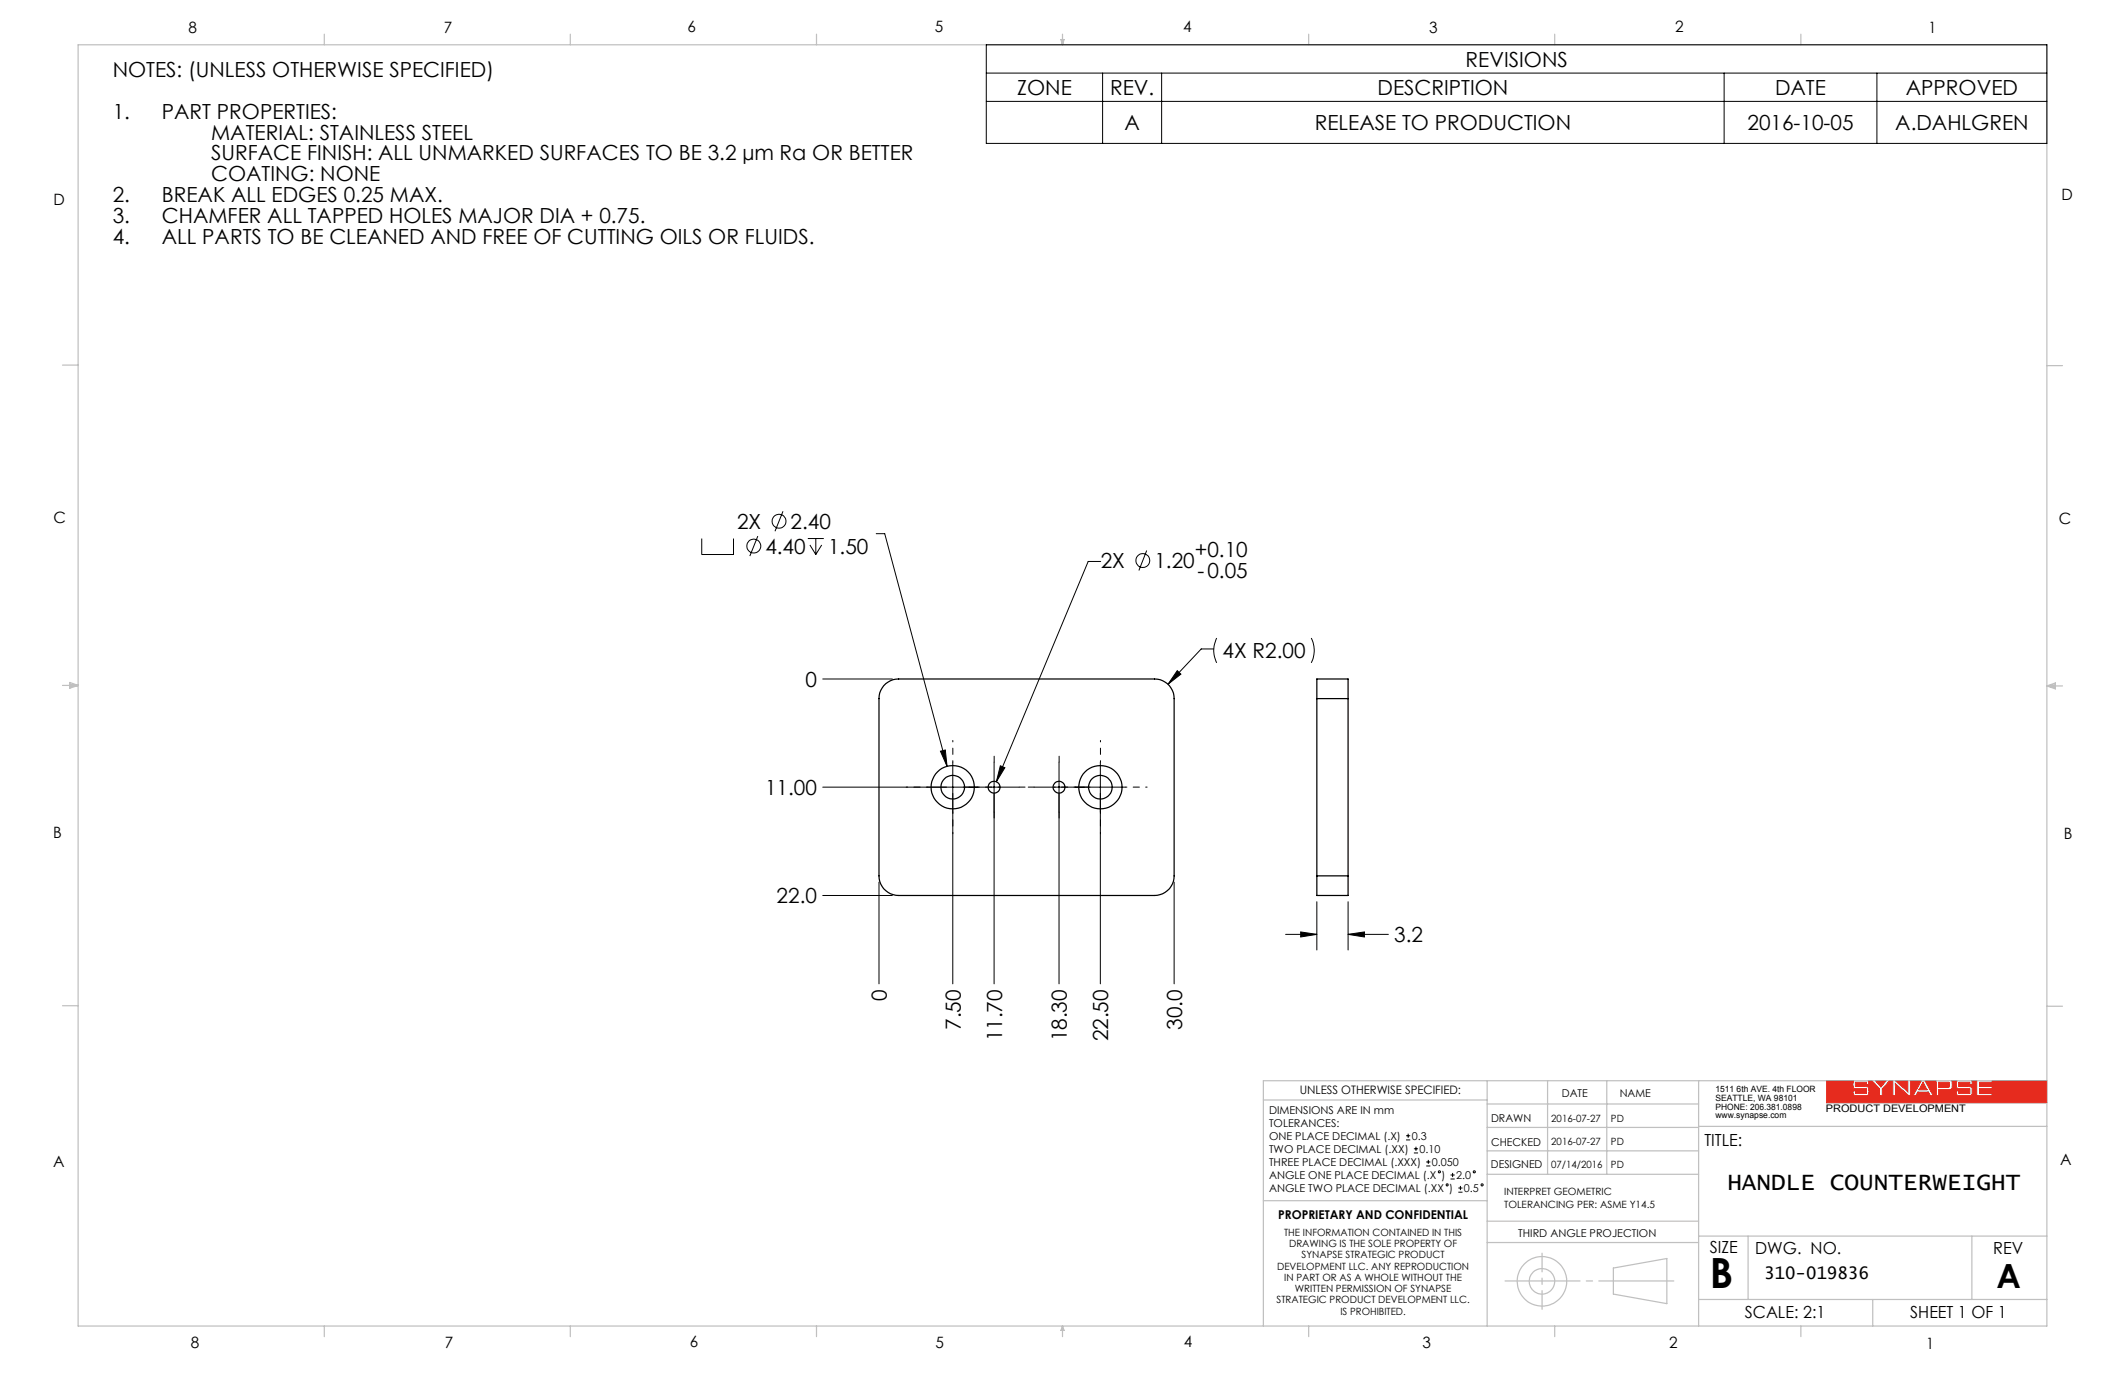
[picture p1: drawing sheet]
<svg xmlns="http://www.w3.org/2000/svg" width="432mm" height="279mm" viewBox="0 0 432 279" stroke-linecap="round" stroke-linejoin="round" font-family="sans-serif">
<g fill="none" stroke="#000" stroke-width=".2">
<path d="M285.7 231.6h.9M285.7 230.8h.9M286.1 230.4v.8M287.3 234.3h.8M287.3 233.4h.8M287.7 233v.9M289.8 236.9h.9M289.8 236.1h.9M290.2 235.7v.8M294.7 239.6h.9M294.7 238.8h.9M295.2 238.3v.9"/>
<path d="M296.3 242.3h.9M296.3 241.4h.9M296.8 241v.8"/>
<circle cx="292.5" cy="238.1" r=".22"/>
<circle cx="299.6" cy="238.1" r=".22"/>
<circle cx="294.1" cy="240.8" r=".22"/>
<circle cx="301.2" cy="240.8" r=".22"/>
</g>
<path d="M381.1 219.6h2.2l-1.1 1.3zM385.1 219.6h2.6v2.3zM390.8 219.9l.8 1.5h-1.7zM394 219.9h2l.1 .3v.6l-.3 .2h-1.8zM381.9 222.7v-1.4l-1.5-1.7h-.8l.2 .8h-.5v-.5h-2.3v.9h2.5a1.47 1.47 0 0 1 0 1.8 4.5 4.5 0 0 1-2.8-.1l-.2-.8h.5v.5h2.3v-.9l-2.5-.1-.2-.2-.1-.5 .2-.9h-5.5v4.5h44.7v-4.5h-11.1v.3h-2.6v.9h2.6v.4h-2.6v1h2.6v.5h-3.1M381.9 222.7h.1M381.9 222.7h.6v-1.4l1.5-1.7h.6v3.1M384.6 222.7h.6l-.1-2.5 2.8 2.5h.3v-3.1h2.2l-1.7 3.1h.6l.4-.8h2.1l.5 .8h.6l-1.7-3.1h2.2v3.1h.6v-1.3h2l.5-.1a1.8 1.8 0 0 0 0-1.7h1.2l-.2 .9 .1 .5 .2 .2 2.5 .1v.9h-2.3v-.5h-.5l.2 .8a4.5 4.5 0 0 0 2.8 .1 1.47 1.47 0 0 0 0-1.8h-2.5v-.9h2.3v.5h.5l-.2-.8h1.1v3.1M384.6 222.7h.1M401.7 222.7h.1" fill="none" stroke="#e62b1e" stroke-width=".2"/>
<g fill="none" stroke="#c0c0c0" stroke-width=".25">
<path d="M15.9 9.1h400v260.4h-400zM65.9 6.9v2.2M115.9 6.9v2.2M165.9 6.9v2.2M215.6 8h.6l-.3 1.1zM215.7 8l.2 1.1M215.9 6.9v2.2M216 8l-.1 1.1M265.9 6.9v2.2M315.9 6.9v2.2M365.9 6.9v2.2M12.7 74.2h3.2"/>
<path d="M415.9 74.3h3.2M12.7 139.3h3.2M14.2 139.1l1.7 .2M14.2 138.7l1.7 .6-1.7 .5zM15.9 139.3l-1.7 .3M415.9 139.4h3.2M415.9 139.4l1.8-.6v1.2zM415.9 139.4l1.8 .3M417.7 139.2l-1.8 .2M12.7 204.4h3.2M302.2 219.6v49.9M314.5 219.6v19"/>
<path d="M326.5 219.6v19M345.2 219.6v49.9M415.9 204.5h3.2M415.9 219.6h-159.2v49.9M256.7 223.5h45.5M302.2 233.9h43M302.2 229.1h43M302.2 224.3h43M302.2 238.6h43M345.2 228.9h70.7M256.7 244h45.5M302.2 248.1h43"/>
<path d="M302.2 252.5h43M327.8 257.7l10.9-2v9.2l-10.9-1.9zM345.2 251.2h70.7M355.2 251.2v12.9M400.7 251.2v12.9M65.9 269.5v2.1M115.9 269.5v2.1M165.9 269.5v2.1M215.9 269.5v2.1M215.9 269.5l.3 .8h-.6zM265.9 269.5v2.1M315.9 269.5v2.1"/>
<path d="M345.2 264.1h70.7M365.9 269.5v2.1M380.5 264.1v5.4"/>
<circle cx="313.3" cy="260.4" r="2.6"/>
<circle cx="313.3" cy="260.4" r="5"/>
</g>
<path d="M305.3 260.3h35.4" fill="none" stroke="#c0c0c0" stroke-width=".25" stroke-dasharray="15.2 1.3 1.3 1.3" stroke-dashoffset="-.5"/>
<path d="M313.3 266.1v-11.5" fill="none" stroke="#c0c0c0" stroke-width=".25" stroke-dasharray="15.2 1.3 1.3 1.3" stroke-dashoffset="11.4"/>
<path d="M371.2 219.6v4.5h44.7v-4.5h-11.1v.3h-2.6v.9h2.6v.4h-2.6v1h2.6v.5h-3.1v-3.1h-1.1l.2 .3v.5h-.5v-.5h-2.3v.9h2.3l.4 .2 .1 1.3-.5 .4h-2.3l-.3-.2-.2-.8h.5v.5h2.3v-.9l-2.6-.1-.2-.5v-.7l.2-.4h-1.2l.2 .3v1l-.3 .5h-2.4v1.3h-.6v-3.1h-2.2l1.7 3.1h-.6l-.5-.8h-2.1l-.4 .8h-.6l1.7-3.1h-2.2v3.1h-.3l-2.8-2.5 .1 2.5h-.6v-3.1h-.6l-1.5 1.7v1.4h-.6v-1.4l-1.5-1.7h-.8l.2 .3v.5h-.5v-.5h-2.3v.9h2.3l.4 .2 .1 1.2-.5 .5h-2.3l-.4-.3-.1-.7h.5v.5h2.3v-.9l-2.6-.1-.2-.4v-.9l.2-.3zM381.1 219.6l1.1 1.3 1.1-1.3zM385.1 219.6l2.6 2.3v-2.3zM390.8 219.9l-.9 1.5h1.7zM394 219.9v1.1l2.1-.1v-.8l-.1-.2z" fill-rule="evenodd" fill="#e62b1e"/>
<g fill="none" stroke="#000" stroke-width=".2">
<path d="M200.4 9.1h215.5v20h-215.5zM200.4 14.9h215.5M224 14.9v14.2M236 14.9v14.2M350.3 14.9v14.2M381.4 14.9v14.2M200.4 20.6h215.5M142.6 109.4v3.3h6.4v-3.3M154 108.9l-1.6 4.1M159.1 103.9l-1.6 4.1M164.1 109.4h3.3M164.6 110.7l1.2 2"/>
<path d="M165.8 109.4v3.3M167 110.7l-1.2 2M178 108.4h1.8l12.6 47.3M223.7 114.1h-2.6l-18.6 44.8M233 111.9l-1.6 4M167.2 138h14.1M239.2 136.3l.8 .7-2.7 2zM246.6 131.9h-2.5l-6.8 7.1M247.2 129.6a5.6 5.6 0 0 0 0 5.1M266.5 129.6a5.6 5.6 0 0 1 0 5.1M191.1 152.6l1-.2 .3 3.3zM193.6 154.9v45"/>
<path d="M202 154.9v45M203.3 155.6l.9 .4-1.7 2.9zM207.1 159.9h-39.9M210.1 159.9h18.6M215.2 154.9v45M223.6 154.9v45M178.6 179.2v20.7M238.6 179.2v20.7M167.2 182h14.1M261.2 189.9h6.4M264.3 189.4l3.3 .5-3.3 .5zM267.6 183.2v9.8"/>
<path d="M273.9 189.9l3.3-.5v1zM273.9 183.2v9.8M273.9 189.9h8.2"/>
<circle cx="153.2" cy="111" r="1.41"/>
<circle cx="158.3" cy="105.9" r="1.4"/>
<circle cx="232.2" cy="113.9" r="1.42"/>
</g>
<path d="M188.5 159.9h-4.4M193.6 154.9v-4.4M198.7 159.9h4.4M218.5 159.9h-4.4M223.6 154.9v-4.4M228.7 159.9h4.4M193.6 165v4.4M223.6 165v4.4" fill="none" stroke="#000" stroke-width=".2" stroke-dasharray="15.2 1.3 1.3 1.3" stroke-dashoffset="14.9"/>
<path d="M196.9 159.9h-1.2M202 154.9v-1.2M207.1 159.9h1.2M210.1 159.9h-1.2M215.2 154.9v-1.2M220.3 159.9h1.2M202 165v1.2M215.2 165v1.2" fill="none" stroke="#000" stroke-width=".2" stroke-dasharray="15.2 1.3 1.3 1.3"/>
<path d="M191.1 152.6l1.3 3.1-.3-3.3zM203.3 155.6l-.8 3.3 1.7-2.9zM239.2 136.3l-1.9 2.7 2.7-2zM273.9 189.9l3.3-.5v1zM264.3 189.4l3.3 .5-3.3 .5z" fill="#000"/>
<g fill="none" stroke="#000" stroke-width=".25">
<path d="M180 138.9a4 4 0 0 1 2.6-.9h52a3.9 3.9 0 0 1 4 4v36a3.9 3.9 0 0 1-4 4h-52a4 4 0 0 1-4-4v-36a4 4 0 0 1 1.4-3.1zM267.6 142v-4h6.3v4M267.6 142h6.3M267.6 142v36M273.9 142v36M267.6 178v4h6.3v-4M267.6 178h6.3"/>
<circle cx="193.6" cy="159.9" r="4.4"/>
<circle cx="193.6" cy="160" r="2.4"/>
<circle cx="202" cy="159.9" r="1.2"/>
<circle cx="215.2" cy="160" r="1.2"/>
<circle cx="223.6" cy="160" r="2.39"/>
<circle cx="223.6" cy="159.9" r="4.4"/>
</g>
<text font-size="8.5" x="347.4" y="261.8">B</text>
<text font-size="6.8" x="405.7" y="261.8">A</text>
<text font-size="4.9" x="351" y="241.8">HANDLE COUNTERWEIGHT</text>
<g font-size="4.2">
<text x="22.9" y="15.7">NOTES: (UNLESS OTHERWISE SPECIFIED)</text>
<text x="297.8" y="13.6">REVISIONS</text>
<text x="206.7" y="19.3">ZONE</text>
<text x="225.6" y="19.3">REV.</text>
<text x="279.9" y="19.3">DESCRIPTION</text>
<text x="360.7" y="19.3">DATE</text>
<text x="387.3" y="19.3">APPROVED</text>
<text x="22.9" y="24.1">1.</text>
<text x="32.9" y="24.1">PART PROPERTIES:</text>
<text x="42.9" y="28.4">MATERIAL: STAINLESS STEEL</text>
<text x="228.5" y="26.5">A</text>
<text x="267.2" y="26.5">RELEASE TO PRODUCTION</text>
<text x="355.1" y="26.5">2016-10-05</text>
<text x="385.1" y="26.5">A.DAHLGREN</text>
<text x="42.9" y="32.6">SURFACE FINISH: ALL UNMARKED SURFACES TO BE 3.2 µm Ra OR BETTER</text>
<text x="22.9" y="41.1">2.</text>
<text x="32.9" y="41.1">BREAK ALL EDGES 0.25 MAX.</text>
<text x="42.9" y="36.8">COATING: NONE</text>
<text x="22.9" y="45.3">3.</text>
<text x="32.9" y="45.3">CHAMFER ALL TAPPED HOLES MAJOR DIA + 0.75.</text>
<text x="22.9" y="49.5">4.</text>
<text x="32.9" y="49.5">ALL PARTS TO BE CLEANED AND FREE OF CUTTING OILS OR FLUIDS.</text>
<text x="149.8" y="107.5">2X</text>
<text x="160.7" y="107.5">2.40</text>
<text x="155.5" y="112.5">4.40</text>
<text x="168.3" y="112.5">1.50</text>
<text x="242.8" y="113.1">+0.10</text>
<text x="223.7" y="115.5">2X</text>
<text x="234.6" y="115.5">1.20</text>
<text x="243.4" y="117.4">-0.05</text>
<text x="248.4" y="133.8">4X R2.00</text>
<text x="163.7" y="139.5">0</text>
<text x="155.5" y="161.5">11.00</text>
<text x="157.8" y="183.5">22.0</text>
<text x="283.3" y="191.5">3.2</text>
<text x="180.2" y="203.4" transform="rotate(-90 180.2 203.4)">0</text>
<text x="195.2" y="209.3" transform="rotate(-90 195.2 209.3)">7.50</text>
<text x="240.2" y="209.3" transform="rotate(-90 240.2 209.3)">30.0</text>
<text x="203.6" y="211.6" transform="rotate(-90 203.6 211.6)">11.70</text>
<text x="216.8" y="211.6" transform="rotate(-90 216.8 211.6)">18.30</text>
<text x="225.2" y="211.6" transform="rotate(-90 225.2 211.6)">22.50</text>
</g>
<text font-size="3.5" x="358.5" y="259.9">310-019836</text>
<g font-size="3.4">
<text x="346.3" y="232.8">TITLE:</text>
<text x="347.4" y="254.6">SIZE</text>
<text x="356.6" y="254.8">DWG. NO.</text>
<text x="405" y="254.9">REV</text>
<text x="354.6" y="267.8">SCALE: 2:1</text>
<text x="388.2" y="267.8">SHEET 1 OF 1</text>
</g>
<g font-size="3.2">
<text x="38.3" y="6.7">8</text>
<text x="90.2" y="6.7">7</text>
<text x="139.7" y="6.5">6</text>
<text x="190" y="6.5">5</text>
<text x="240.4" y="6.5">4</text>
<text x="290.4" y="6.7">3</text>
<text x="340.4" y="6.5">2</text>
<text x="391.9" y="6.7">1</text>
<text x="10.9" y="41.6">D</text>
<text x="418.9" y="40.7">D</text>
<text x="10.9" y="106.3">C</text>
<text x="418.4" y="106.4">C</text>
<text x="10.8" y="170.2">B</text>
<text x="419.4" y="170.6">B</text>
<text x="10.8" y="237.2">A</text>
<text x="418.6" y="236.8">A</text>
<text x="38.8" y="273.8">8</text>
<text x="90.4" y="273.8">7</text>
<text x="140.2" y="273.8">6</text>
<text x="190.1" y="273.9">5</text>
<text x="240.5" y="273.8">4</text>
<text x="289" y="273.9">3</text>
<text x="339.1" y="273.8">2</text>
<text x="391.4" y="274.1">1</text>
</g>
<text font-size="2.5" x="259.7" y="247.8">PROPRIETARY AND CONFIDENTIAL</text>
<text font-size="2.4" x="264.1" y="222.4">UNLESS OTHERWISE SPECIFIED:</text>
<g font-size="2.2">
<text x="257.9" y="226.3">DIMENSIONS ARE IN mm</text>
<text x="317.4" y="223">DATE</text>
<text x="329.1" y="222.9">NAME</text>
<text x="257.9" y="229">TOLERANCES:</text>
<text x="257.9" y="231.6">ONE PLACE DECIMAL (.X)</text>
<text x="286.9" y="231.6">0.3</text>
<text x="303" y="228.1">DRAWN</text>
<text x="303" y="232.8">CHECKED</text>
<text x="257.9" y="234.3">TWO PLACE DECIMAL (.XX)</text>
<text x="257.9" y="239.6">ANGLE ONE PLACE DECIMAL (.X )</text>
<text x="257.9" y="236.9">THREE PLACE DECIMAL (.XXX)</text>
<text x="288.4" y="234.3">0.10</text>
<text x="291" y="236.9">0.050</text>
<text x="295.9" y="239.6">2.0</text>
<text x="302.9" y="237.4">DESIGNED</text>
<text x="257.9" y="242.2">ANGLE TWO PLACE DECIMAL (.XX )</text>
<text x="297.5" y="242.2">0.5</text>
<text x="308.5" y="251.3">THIRD ANGLE PROJECTION</text>
</g>
<text font-size="2.1" x="371" y="226">PRODUCT DEVELOPMENT</text>
<g font-size="2">
<text x="315.2" y="228">2016-07-27</text>
<text x="327.3" y="228">PD</text>
<text x="315.2" y="232.7">2016-07-27</text>
<text x="327.3" y="232.7">PD</text>
<text x="315.2" y="237.3">07/14/2016</text>
<text x="327.3" y="237.3">PD</text>
<text x="305.6" y="242.9">INTERPRET GEOMETRIC</text>
<text x="305.6" y="245.4">TOLERANCING PER: ASME Y14.5</text>
<text x="260.9" y="251.1">THE INFORMATION CONTAINED IN THIS</text>
<text x="259.5" y="258">DEVELOPMENT LLC. ANY REPRODUCTION</text>
<text x="261.9" y="253.4">DRAWING IS THE SOLE PROPERTY OF</text>
<text x="264.5" y="255.7">SYNAPSE STRATEGIC PRODUCT</text>
<text x="261" y="260.3">IN PART OR AS A WHOLE WITHOUT THE</text>
<text x="263.1" y="262.5">WRITTEN PERMISSION OF SYNAPSE</text>
<text x="259.4" y="264.8">STRATEGIC PRODUCT DEVELOPMENT LLC.</text>
<text x="272.4" y="267.1">IS PROHIBITED.</text>
</g>
<g font-size="1.8">
<text x="348.6" y="222">1511 6th AVE. 4th FLOOR</text>
<text x="348.6" y="223.7">SEATTLE, WA 98101</text>
<text x="348.6" y="225.5">PHONE: 206.381.0898</text>
<text x="348.6" y="227.2">www.synapse.com</text>
</g>
</svg>
